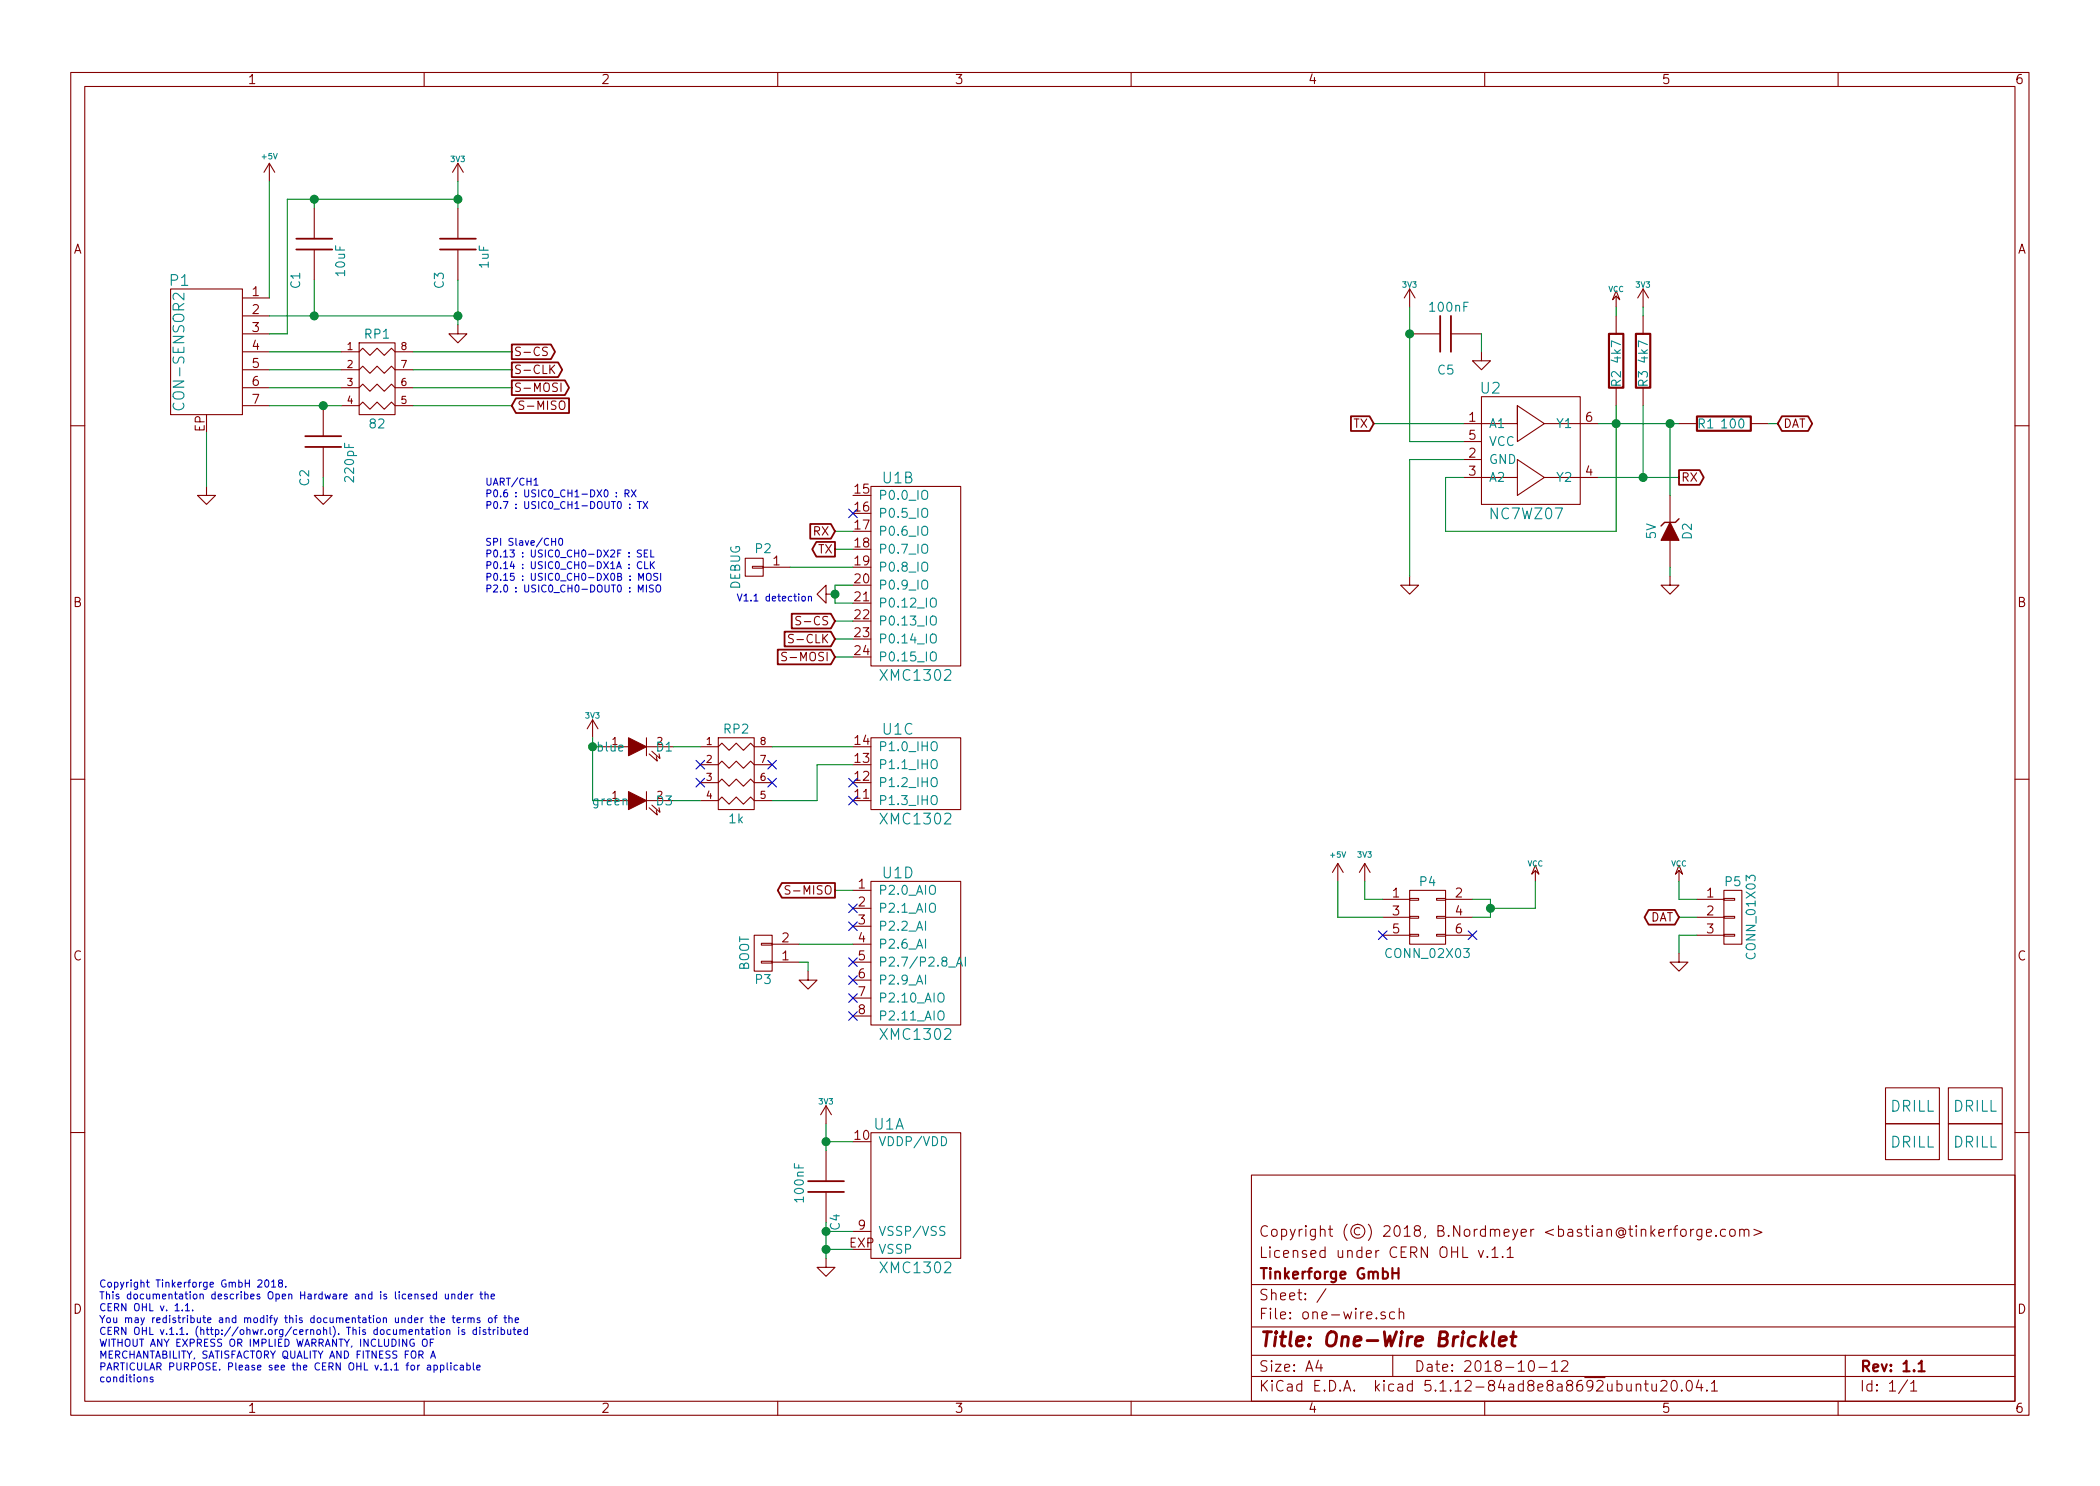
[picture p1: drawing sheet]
EESchema Schematic File Version 4
EELAYER 30 0
EELAYER END
$Descr A4 11693 8268
encoding utf-8
Sheet 1 1
Title "One-Wire Bricklet"
Date "2018-10-12"
Rev "1.1"
Comp "Tinkerforge GmbH"
Comment1 "Licensed under CERN OHL v.1.1"
Comment2 "Copyright (©) 2018, B.Nordmeyer <bastian@tinkerforge.com>"
Comment3 ""
Comment4 ""
$EndDescr
Text Notes 550  7700 0    40   ~ 0
Copyright Tinkerforge GmbH 2018.\nThis documentation describes Open Hardware and is licensed under the\nCERN OHL v. 1.1.\nYou may redistribute and modify this documentation under the terms of the\nCERN OHL v.1.1. (http://ohwr.org/cernohl). This documentation is distributed\nWITHOUT ANY EXPRESS OR IMPLIED WARRANTY, INCLUDING OF\nMERCHANTABILITY, SATISFACTORY QUALITY AND FITNESS FOR A\nPARTICULAR PURPOSE. Please see the CERN OHL v.1.1 for applicable\nconditions\n
$Comp
L tinkerforge:DRILL U3
U 1 1
P 10650 6150
F 0 "U3" H 10700 6200 60  0001 C CNN
F 1 "DRILL" H 10650 6150 60  0000 C CNN
F 2 "kicad-libraries:DRILL_NP" H 10650 6150 60  0001 C CNN
F 3 "" H 10650 6150 60  0001 C CNN
	1    10650 6150
	1    0    0    -1  
$EndComp
$Comp
L tinkerforge:DRILL U4
U 1 1
P 10650 6350
F 0 "U4" H 10700 6400 60  0001 C CNN
F 1 "DRILL" H 10650 6350 60  0000 C CNN
F 2 "kicad-libraries:DRILL_NP" H 10650 6350 60  0001 C CNN
F 3 "" H 10650 6350 60  0001 C CNN
	1    10650 6350
	1    0    0    -1  
$EndComp
$Comp
L tinkerforge:DRILL U6
U 1 1
P 11000 6350
F 0 "U6" H 11050 6400 60  0001 C CNN
F 1 "DRILL" H 11000 6350 60  0000 C CNN
F 2 "kicad-libraries:DRILL_NP" H 11000 6350 60  0001 C CNN
F 3 "" H 11000 6350 60  0001 C CNN
	1    11000 6350
	1    0    0    -1  
$EndComp
$Comp
L tinkerforge:DRILL U5
U 1 1
P 11000 6150
F 0 "U5" H 11050 6200 60  0001 C CNN
F 1 "DRILL" H 11000 6150 60  0000 C CNN
F 2 "kicad-libraries:DRILL_NP" H 11000 6150 60  0001 C CNN
F 3 "" H 11000 6150 60  0001 C CNN
	1    11000 6150
	1    0    0    -1  
$EndComp
$Comp
L tinkerforge:GND #PWR01
U 1 1
P 1150 2700
F 0 "#PWR01" H 1150 2700 30  0001 C CNN
F 1 "GND" H 1150 2630 30  0001 C CNN
F 2 "" H 1150 2700 60  0001 C CNN
F 3 "" H 1150 2700 60  0001 C CNN
	1    1150 2700
	1    0    0    -1  
$EndComp
$Comp
L tinkerforge:CON-SENSOR2 P1
U 1 1
P 1150 1950
F 0 "P1" H 1300 2350 60  0000 C CNN
F 1 "CON-SENSOR2" V 1300 1950 60  0000 C CNN
F 2 "kicad-libraries:CON-SENSOR2" H 1150 1950 60  0001 C CNN
F 3 "" H 1150 1950 60  0001 C CNN
	1    1150 1950
	-1   0    0    -1  
$EndComp
$Comp
L tinkerforge:C C1
U 1 1
P 1750 1350
F 0 "C1" V 1850 1500 50  0000 L CNN
F 1 "10uF" V 1600 1350 50  0000 L CNN
F 2 "kicad-libraries:C0805" H 1750 1350 60  0001 C CNN
F 3 "" H 1750 1350 60  0001 C CNN
	1    1750 1350
	-1   0    0    1   
$EndComp
$Comp
L tinkerforge:C C3
U 1 1
P 2550 1350
F 0 "C3" V 2650 1500 50  0000 L CNN
F 1 "1uF" V 2400 1350 50  0000 L CNN
F 2 "kicad-libraries:C0603F" H 2550 1350 60  0001 C CNN
F 3 "" H 2550 1350 60  0001 C CNN
	1    2550 1350
	-1   0    0    1   
$EndComp
$Comp
L tinkerforge:GND #PWR02
U 1 1
P 2550 1800
F 0 "#PWR02" H 2550 1800 30  0001 C CNN
F 1 "GND" H 2550 1730 30  0001 C CNN
F 2 "" H 2550 1800 60  0001 C CNN
F 3 "" H 2550 1800 60  0001 C CNN
	1    2550 1800
	1    0    0    -1  
$EndComp
$Comp
L tinkerforge:C C4
U 1 1
P 4600 6600
F 0 "C4" V 4650 6350 50  0000 L CNN
F 1 "100nF" V 4450 6500 50  0000 L CNN
F 2 "kicad-libraries:C0603F" H 4600 6600 60  0001 C CNN
F 3 "" H 4600 6600 60  0001 C CNN
	1    4600 6600
	1    0    0    -1  
$EndComp
$Comp
L tinkerforge:GND #PWR03
U 1 1
P 4600 7000
F 0 "#PWR03" H 4600 7000 30  0001 C CNN
F 1 "GND" H 4600 6930 30  0001 C CNN
F 2 "" H 4600 7000 60  0001 C CNN
F 3 "" H 4600 7000 60  0001 C CNN
	1    4600 7000
	1    0    0    -1  
$EndComp
Text GLabel 2850 1950 2    47   Output ~ 0
S-CS
Text GLabel 2850 2050 2    47   Output ~ 0
S-CLK
Text GLabel 2850 2150 2    47   Output ~ 0
S-MOSI
Text GLabel 2850 2250 2    47   Input ~ 0
S-MISO
$Comp
L tinkerforge:LED D1
U 1 1
P 3550 4150
F 0 "D1" H 3700 4150 50  0000 C CNN
F 1 "blue" H 3400 4150 50  0000 C CNN
F 2 "kicad-libraries:D0603E" H 3550 4150 50  0001 C CNN
F 3 "" H 3550 4150 50  0000 C CNN
	1    3550 4150
	1    0    0    -1  
$EndComp
$Comp
L tinkerforge:CONN_01X02 P3
U 1 1
P 4250 5300
F 0 "P3" H 4250 5450 50  0000 C CNN
F 1 "BOOT" V 4350 5300 50  0000 C CNN
F 2 "kicad-libraries:SolderJumper" H 4250 5200 50  0001 C CNN
F 3 "" H 4250 5200 50  0000 C CNN
	1    4250 5300
	-1   0    0    1   
$EndComp
Text Notes 2700 3300 0    39   ~ 0
SPI Slave/CH0\nP0.13 : USIC0_CH0-DX2F : SEL\nP0.14 : USIC0_CH0-DX1A : CLK\nP0.15 : USIC0_CH0-DX0B : MOSI\nP2.0 : USIC0_CH0-DOUT0 : MISO
Wire Wire Line
	1150 2400 1150 2700
Wire Wire Line
	1600 1100 1750 1100
Wire Wire Line
	1600 1850 1600 1100
Wire Wire Line
	1750 1100 1750 1150
Connection ~ 1750 1100
Wire Wire Line
	1500 1950 1900 1950
Wire Wire Line
	1500 2050 1900 2050
Wire Wire Line
	1500 2150 1900 2150
Wire Wire Line
	1500 2250 1800 2250
Wire Wire Line
	1500 1850 1600 1850
Wire Wire Line
	3750 4150 3900 4150
Wire Wire Line
	3350 4150 3300 4150
Wire Wire Line
	3300 4100 3300 4150
Wire Wire Line
	1500 1750 1750 1750
Wire Wire Line
	1750 1550 1750 1750
Connection ~ 1750 1750
Wire Wire Line
	2550 1550 2550 1750
Connection ~ 2550 1750
Wire Wire Line
	2550 1000 2550 1100
Connection ~ 2550 1100
$Comp
L tinkerforge:XMC1XXX24 U1
U 3 1
P 5100 4300
F 0 "U1" H 5000 4550 60  0000 C CNN
F 1 "XMC1302" H 5100 4050 60  0000 C CNN
F 2 "kicad-libraries:QFN24-4x4mm-0.5mm" H 5250 5050 60  0001 C CNN
F 3 "" H 5250 5050 60  0000 C CNN
	3    5100 4300
	1    0    0    -1  
$EndComp
$Comp
L tinkerforge:XMC1XXX24 U1
U 2 1
P 5100 3200
F 0 "U1" H 5000 3750 60  0000 C CNN
F 1 "XMC1302" H 5100 2650 60  0000 C CNN
F 2 "kicad-libraries:QFN24-4x4mm-0.5mm" H 5250 3950 60  0001 C CNN
F 3 "" H 5250 3950 60  0000 C CNN
	2    5100 3200
	1    0    0    -1  
$EndComp
$Comp
L tinkerforge:XMC1XXX24 U1
U 4 1
P 5100 5300
F 0 "U1" H 5000 5750 60  0000 C CNN
F 1 "XMC1302" H 5100 4850 60  0000 C CNN
F 2 "kicad-libraries:QFN24-4x4mm-0.5mm" H 5250 6050 60  0001 C CNN
F 3 "" H 5250 6050 60  0000 C CNN
	4    5100 5300
	1    0    0    -1  
$EndComp
$Comp
L tinkerforge:XMC1XXX24 U1
U 1 1
P 5100 6650
F 0 "U1" H 4950 7050 60  0000 C CNN
F 1 "XMC1302" H 5100 6250 60  0000 C CNN
F 2 "kicad-libraries:QFN24-4x4mm-0.5mm" H 5250 7400 60  0001 C CNN
F 3 "" H 5250 7400 60  0000 C CNN
	1    5100 6650
	1    0    0    -1  
$EndComp
Wire Wire Line
	4750 6850 4600 6850
Wire Wire Line
	4600 6800 4600 6850
Wire Wire Line
	4600 6250 4600 6350
Wire Wire Line
	4600 6350 4750 6350
Connection ~ 4600 6350
Wire Wire Line
	4600 6950 4750 6950
NoConn ~ 4750 5450
NoConn ~ 4750 5350
NoConn ~ 4750 5150
NoConn ~ 4750 4450
NoConn ~ 4750 4350
Connection ~ 4600 6850
Connection ~ 4600 6950
Wire Wire Line
	4650 3450 4750 3450
Wire Wire Line
	4750 3550 4650 3550
Wire Wire Line
	4750 3650 4650 3650
Wire Wire Line
	4650 4950 4750 4950
$Comp
L tinkerforge:GND #PWR04
U 1 1
P 4500 5400
F 0 "#PWR04" H 4500 5400 30  0001 C CNN
F 1 "GND" H 4500 5330 30  0001 C CNN
F 2 "" H 4500 5400 60  0001 C CNN
F 3 "" H 4500 5400 60  0001 C CNN
	1    4500 5400
	1    0    0    -1  
$EndComp
Wire Wire Line
	4450 5250 4750 5250
Wire Wire Line
	4450 5350 4500 5350
Wire Wire Line
	4500 5350 4500 5400
Wire Wire Line
	2300 1950 2850 1950
Wire Wire Line
	2850 2050 2300 2050
Wire Wire Line
	2300 2150 2850 2150
Wire Wire Line
	2850 2250 2300 2250
Text GLabel 4650 3450 0    47   Input ~ 0
S-CS
Text GLabel 4650 3550 0    47   Input ~ 0
S-CLK
Text GLabel 4650 3650 0    47   Input ~ 0
S-MOSI
Text GLabel 4650 4950 0    47   Output ~ 0
S-MISO
$Comp
L tinkerforge:GND #PWR05
U 1 1
P 1800 2700
F 0 "#PWR05" H 1800 2700 30  0001 C CNN
F 1 "GND" H 1800 2630 30  0001 C CNN
F 2 "" H 1800 2700 60  0001 C CNN
F 3 "" H 1800 2700 60  0001 C CNN
	1    1800 2700
	1    0    0    -1  
$EndComp
$Comp
L tinkerforge:+5V #PWR06
U 1 1
P 1500 1000
F 0 "#PWR06" H 1500 850 50  0001 C CNN
F 1 "+5V" H 1500 1140 31  0000 C CNN
F 2 "" H 1500 1000 50  0000 C CNN
F 3 "" H 1500 1000 50  0000 C CNN
	1    1500 1000
	1    0    0    -1  
$EndComp
Wire Wire Line
	1500 1650 1500 1000
NoConn ~ 4750 2850
$Comp
L tinkerforge:R_PACK4 RP1
U 1 1
P 2100 2300
F 0 "RP1" H 2100 2750 50  0000 C CNN
F 1 "82" H 2100 2250 50  0000 C CNN
F 2 "kicad-libraries:4X0402" H 2100 2300 50  0001 C CNN
F 3 "" H 2100 2300 50  0000 C CNN
	1    2100 2300
	1    0    0    -1  
$EndComp
$Comp
L tinkerforge:C C2
U 1 1
P 1800 2450
F 0 "C2" V 1900 2600 50  0000 L CNN
F 1 "220pF" V 1650 2450 50  0000 L CNN
F 2 "kicad-libraries:C0402F" H 1800 2450 60  0001 C CNN
F 3 "" H 1800 2450 60  0001 C CNN
	1    1800 2450
	-1   0    0    1   
$EndComp
Connection ~ 1800 2250
Wire Wire Line
	1800 2650 1800 2700
Wire Wire Line
	4650 2950 4750 2950
NoConn ~ 4750 5050
$Comp
L tinkerforge:CONN_01X01 P2
U 1 1
P 4200 3150
F 0 "P2" H 4150 3050 50  0000 C CNN
F 1 "DEBUG" V 4300 3150 50  0000 C CNN
F 2 "kicad-libraries:DEBUG_PAD" H 4200 3150 50  0001 C CNN
F 3 "" H 4200 3150 50  0000 C CNN
	1    4200 3150
	-1   0    0    1   
$EndComp
Wire Wire Line
	4750 3150 4400 3150
$Comp
L tinkerforge:NC7WZ07 U2
U 1 1
P 8500 2500
F 0 "U2" H 8300 2850 60  0000 C CNN
F 1 "NC7WZ07" H 8500 2150 60  0000 C CNN
F 2 "kicad-libraries:SC70-6" H 9350 2950 60  0001 C CNN
F 3 "" H 9350 2950 60  0000 C CNN
	1    8500 2500
	1    0    0    -1  
$EndComp
Wire Wire Line
	7850 2450 8150 2450
Wire Wire Line
	7850 1700 7850 1850
$Comp
L tinkerforge:VCC #PWR07
U 1 1
P 9000 1700
F 0 "#PWR07" H 9000 1800 30  0001 C CNN
F 1 "VCC" H 9000 1800 30  0000 C CNN
F 2 "" H 9000 1700 60  0001 C CNN
F 3 "" H 9000 1700 60  0001 C CNN
	1    9000 1700
	1    0    0    -1  
$EndComp
$Comp
L tinkerforge:GND #PWR08
U 1 1
P 9300 3200
F 0 "#PWR08" H 9300 3200 30  0001 C CNN
F 1 "GND" H 9300 3130 30  0001 C CNN
F 2 "" H 9300 3200 60  0001 C CNN
F 3 "" H 9300 3200 60  0001 C CNN
	1    9300 3200
	1    0    0    -1  
$EndComp
Wire Wire Line
	8150 2550 7850 2550
Wire Wire Line
	7850 2550 7850 3200
Text GLabel 7650 2350 0    47   Input ~ 0
TX
Text GLabel 4650 3050 0    47   Output ~ 0
TX
Text GLabel 4650 2950 0    47   Input ~ 0
RX
Text GLabel 9350 2650 2    47   Output ~ 0
RX
Wire Wire Line
	9350 2650 9150 2650
Wire Wire Line
	9000 2250 9000 2350
Wire Wire Line
	9000 2950 8050 2950
Wire Wire Line
	8050 2950 8050 2650
Wire Wire Line
	8050 2650 8150 2650
Wire Wire Line
	8900 2350 9000 2350
Connection ~ 9000 2350
Text GLabel 9900 2350 2    47   BiDi ~ 0
DAT
$Comp
L tinkerforge:R R2
U 1 1
P 9000 2000
F 0 "R2" V 9000 1900 50  0000 C CNN
F 1 "4k7" V 9000 2050 50  0000 C CNN
F 2 "kicad-libraries:R0603F" H 9000 2000 60  0001 C CNN
F 3 "" H 9000 2000 60  0000 C CNN
	1    9000 2000
	1    0    0    -1  
$EndComp
$Comp
L tinkerforge:3V3 #PWR09
U 1 1
P 2550 1000
F 0 "#PWR09" H 2550 1100 40  0001 C CNN
F 1 "3V3" H 2550 1125 31  0000 C CNN
F 2 "" H 2550 1000 60  0000 C CNN
F 3 "" H 2550 1000 60  0000 C CNN
	1    2550 1000
	1    0    0    -1  
$EndComp
$Comp
L tinkerforge:3V3 #PWR010
U 1 1
P 4600 6250
F 0 "#PWR010" H 4600 6350 40  0001 C CNN
F 1 "3V3" H 4600 6375 31  0000 C CNN
F 2 "" H 4600 6250 60  0000 C CNN
F 3 "" H 4600 6250 60  0000 C CNN
	1    4600 6250
	1    0    0    -1  
$EndComp
$Comp
L tinkerforge:3V3 #PWR011
U 1 1
P 3300 4100
F 0 "#PWR011" H 3300 4200 40  0001 C CNN
F 1 "3V3" H 3300 4225 31  0000 C CNN
F 2 "" H 3300 4100 60  0000 C CNN
F 3 "" H 3300 4100 60  0000 C CNN
	1    3300 4100
	1    0    0    -1  
$EndComp
$Comp
L tinkerforge:3V3 #PWR012
U 1 1
P 7850 1700
F 0 "#PWR012" H 7850 1800 40  0001 C CNN
F 1 "3V3" H 7850 1825 31  0000 C CNN
F 2 "" H 7850 1700 60  0000 C CNN
F 3 "" H 7850 1700 60  0000 C CNN
	1    7850 1700
	1    0    0    -1  
$EndComp
Wire Wire Line
	9000 1750 9000 1700
$Comp
L tinkerforge:R R3
U 1 1
P 9150 2000
F 0 "R3" V 9150 1900 50  0000 C CNN
F 1 "4k7" V 9150 2050 50  0000 C CNN
F 2 "kicad-libraries:R0603F" H 9150 2000 60  0001 C CNN
F 3 "" H 9150 2000 60  0000 C CNN
	1    9150 2000
	1    0    0    -1  
$EndComp
$Comp
L tinkerforge:3V3 #PWR013
U 1 1
P 9150 1700
F 0 "#PWR013" H 9150 1800 40  0001 C CNN
F 1 "3V3" H 9150 1825 31  0000 C CNN
F 2 "" H 9150 1700 60  0000 C CNN
F 3 "" H 9150 1700 60  0000 C CNN
	1    9150 1700
	1    0    0    -1  
$EndComp
Wire Wire Line
	9150 2250 9150 2650
Connection ~ 9150 2650
Wire Wire Line
	9150 1750 9150 1700
$Comp
L tinkerforge:ZENER D2
U 1 1
P 9300 2950
F 0 "D2" H 9300 3050 50  0000 C CNN
F 1 "5V" H 9300 2850 50  0000 C CNN
F 2 "kicad-libraries:MiniMelf" H 9300 2950 50  0001 C CNN
F 3 "" H 9300 2950 50  0000 C CNN
	1    9300 2950
	0    1    1    0   
$EndComp
$Comp
L tinkerforge:GND #PWR014
U 1 1
P 7850 3200
F 0 "#PWR014" H 7850 3200 30  0001 C CNN
F 1 "GND" H 7850 3130 30  0001 C CNN
F 2 "" H 7850 3200 60  0001 C CNN
F 3 "" H 7850 3200 60  0001 C CNN
	1    7850 3200
	1    0    0    -1  
$EndComp
Wire Wire Line
	9300 3150 9300 3200
Wire Wire Line
	9300 2750 9300 2350
Connection ~ 9300 2350
Wire Wire Line
	7650 2350 8150 2350
$Comp
L tinkerforge:CONN_01X03 P5
U 1 1
P 9650 5100
F 0 "P5" H 9650 5300 50  0000 C CNN
F 1 "CONN_01X03" V 9750 5100 50  0000 C CNN
F 2 "kicad-libraries:AKL_5_3" H 9650 5100 50  0001 C CNN
F 3 "" H 9650 5100 50  0000 C CNN
	1    9650 5100
	1    0    0    -1  
$EndComp
$Comp
L tinkerforge:VCC #PWR015
U 1 1
P 9350 4900
F 0 "#PWR015" H 9350 5000 30  0001 C CNN
F 1 "VCC" H 9350 5000 30  0000 C CNN
F 2 "" H 9350 4900 60  0001 C CNN
F 3 "" H 9350 4900 60  0001 C CNN
	1    9350 4900
	1    0    0    -1  
$EndComp
Text GLabel 9350 5100 0    47   BiDi ~ 0
DAT
$Comp
L tinkerforge:GND #PWR016
U 1 1
P 9350 5300
F 0 "#PWR016" H 9350 5300 30  0001 C CNN
F 1 "GND" H 9350 5230 30  0001 C CNN
F 2 "" H 9350 5300 60  0001 C CNN
F 3 "" H 9350 5300 60  0001 C CNN
	1    9350 5300
	1    0    0    -1  
$EndComp
Wire Wire Line
	9450 5100 9350 5100
Wire Wire Line
	9450 5000 9350 5000
Wire Wire Line
	9350 5000 9350 4900
Wire Wire Line
	9450 5200 9350 5200
Wire Wire Line
	9350 5200 9350 5300
$Comp
L tinkerforge:CONN_02X03 P4
U 1 1
P 7950 5100
F 0 "P4" H 7950 5300 50  0000 C CNN
F 1 "CONN_02X03" H 7950 4900 50  0000 C CNN
F 2 "kicad-libraries:pin_array_3x2" H 7950 3900 50  0001 C CNN
F 3 "" H 7950 3900 50  0000 C CNN
	1    7950 5100
	1    0    0    -1  
$EndComp
$Comp
L tinkerforge:+5V #PWR017
U 1 1
P 7450 4900
F 0 "#PWR017" H 7450 4750 50  0001 C CNN
F 1 "+5V" H 7450 5050 31  0000 C CNN
F 2 "" H 7450 4900 50  0000 C CNN
F 3 "" H 7450 4900 50  0000 C CNN
	1    7450 4900
	1    0    0    -1  
$EndComp
$Comp
L tinkerforge:VCC #PWR018
U 1 1
P 8550 4900
F 0 "#PWR018" H 8550 5000 30  0001 C CNN
F 1 "VCC" H 8550 5000 30  0000 C CNN
F 2 "" H 8550 4900 60  0001 C CNN
F 3 "" H 8550 4900 60  0001 C CNN
	1    8550 4900
	1    0    0    -1  
$EndComp
$Comp
L tinkerforge:3V3 #PWR019
U 1 1
P 7600 4900
F 0 "#PWR019" H 7600 5000 40  0001 C CNN
F 1 "3V3" H 7600 5050 31  0000 C CNN
F 2 "" H 7600 4900 60  0000 C CNN
F 3 "" H 7600 4900 60  0000 C CNN
	1    7600 4900
	1    0    0    -1  
$EndComp
Wire Wire Line
	7700 5000 7600 5000
Wire Wire Line
	7600 5000 7600 4900
Wire Wire Line
	7700 5100 7450 5100
Wire Wire Line
	7450 5100 7450 4900
NoConn ~ 7700 5200
NoConn ~ 8200 5200
Wire Wire Line
	8200 5100 8300 5100
Wire Wire Line
	8300 5100 8300 5050
Wire Wire Line
	8300 5000 8200 5000
Wire Wire Line
	8550 5050 8300 5050
Wire Wire Line
	8550 4900 8550 5050
Connection ~ 8300 5050
Text Notes 2700 2900 0    39   ~ 0
UART/CH1\nP0.6 : USIC0_CH1-DX0 : RX\nP0.7 : USIC0_CH1-DOUT0 : TX\n\n
$Comp
L tinkerforge:LED D3
U 1 1
P 3550 4450
F 0 "D3" H 3700 4450 50  0000 C CNN
F 1 "green" H 3400 4450 50  0000 C CNN
F 2 "kicad-libraries:D0603E" H 3550 4450 50  0001 C CNN
F 3 "" H 3550 4450 50  0000 C CNN
	1    3550 4450
	1    0    0    -1  
$EndComp
Connection ~ 3300 4150
Wire Wire Line
	9850 2350 9900 2350
$Comp
L tinkerforge:R_PACK4 RP2
U 1 1
P 4100 4500
F 0 "RP2" H 4100 4950 50  0000 C CNN
F 1 "1k" H 4100 4450 50  0000 C CNN
F 2 "kicad-libraries:4X0603" H 4100 4500 50  0001 C CNN
F 3 "" H 4100 4500 50  0000 C CNN
	1    4100 4500
	1    0    0    -1  
$EndComp
Wire Wire Line
	3300 4450 3350 4450
Wire Wire Line
	3750 4450 3900 4450
NoConn ~ 3900 4250
NoConn ~ 3900 4350
$Comp
L tinkerforge:C C5
U 1 1
P 8050 1850
F 0 "C5" V 8250 1800 50  0000 L CNN
F 1 "100nF" V 7900 1750 50  0000 L CNN
F 2 "kicad-libraries:C0603F" H 8050 1850 60  0001 C CNN
F 3 "" H 8050 1850 60  0001 C CNN
	1    8050 1850
	0    1    1    0   
$EndComp
$Comp
L tinkerforge:GND #PWR020
U 1 1
P 8250 1950
F 0 "#PWR020" H 8250 1950 30  0001 C CNN
F 1 "GND" H 8250 1880 30  0001 C CNN
F 2 "" H 8250 1950 60  0001 C CNN
F 3 "" H 8250 1950 60  0001 C CNN
	1    8250 1950
	1    0    0    -1  
$EndComp
Wire Wire Line
	8250 1950 8250 1850
Connection ~ 7850 1850
$Comp
L tinkerforge:R R1
U 1 1
P 9600 2350
F 0 "R1" V 9600 2250 50  0000 C CNN
F 1 "100" V 9600 2400 50  0000 C CNN
F 2 "kicad-libraries:R0603F" H 9600 2350 60  0001 C CNN
F 3 "" H 9600 2350 60  0000 C CNN
	1    9600 2350
	0    1    1    0   
$EndComp
Wire Wire Line
	4300 4150 4750 4150
Wire Wire Line
	4300 4450 4550 4450
Wire Wire Line
	4550 4450 4550 4250
Wire Wire Line
	4550 4250 4750 4250
NoConn ~ 4300 4350
NoConn ~ 4300 4250
NoConn ~ 4750 5550
NoConn ~ 4750 5650
Wire Wire Line
	1750 1100 2550 1100
Wire Wire Line
	1750 1750 2550 1750
Wire Wire Line
	2550 1750 2550 1800
Wire Wire Line
	2550 1100 2550 1150
Wire Wire Line
	4600 6350 4600 6400
Wire Wire Line
	4600 6850 4600 6950
Wire Wire Line
	4600 6950 4600 7000
Wire Wire Line
	1800 2250 1900 2250
Wire Wire Line
	9000 2350 9000 2950
Wire Wire Line
	9000 2350 9300 2350
Wire Wire Line
	9150 2650 8900 2650
Wire Wire Line
	9300 2350 9350 2350
Wire Wire Line
	8300 5050 8300 5000
Wire Wire Line
	3300 4150 3300 4450
Wire Wire Line
	7850 1850 7850 2450
Wire Wire Line
	4750 3050 4650 3050
$Comp
L tinkerforge:GND #PWR?
U 1 1
P 4650 3300
F 0 "#PWR?" H 4650 3300 30  0001 C CNN
F 1 "GND" H 4650 3230 30  0001 C CNN
F 2 "" H 4650 3300 60  0001 C CNN
F 3 "" H 4650 3300 60  0001 C CNN
	1    4650 3300
	0    1    1    0   
$EndComp
Wire Wire Line
	4750 3250 4650 3250
Wire Wire Line
	4650 3250 4650 3300
Wire Wire Line
	4750 3350 4650 3350
Wire Wire Line
	4650 3350 4650 3300
Connection ~ 4650 3300
Text Notes 4100 3350 0    39   ~ 0
V1.1 detection
$EndSCHEMATC
